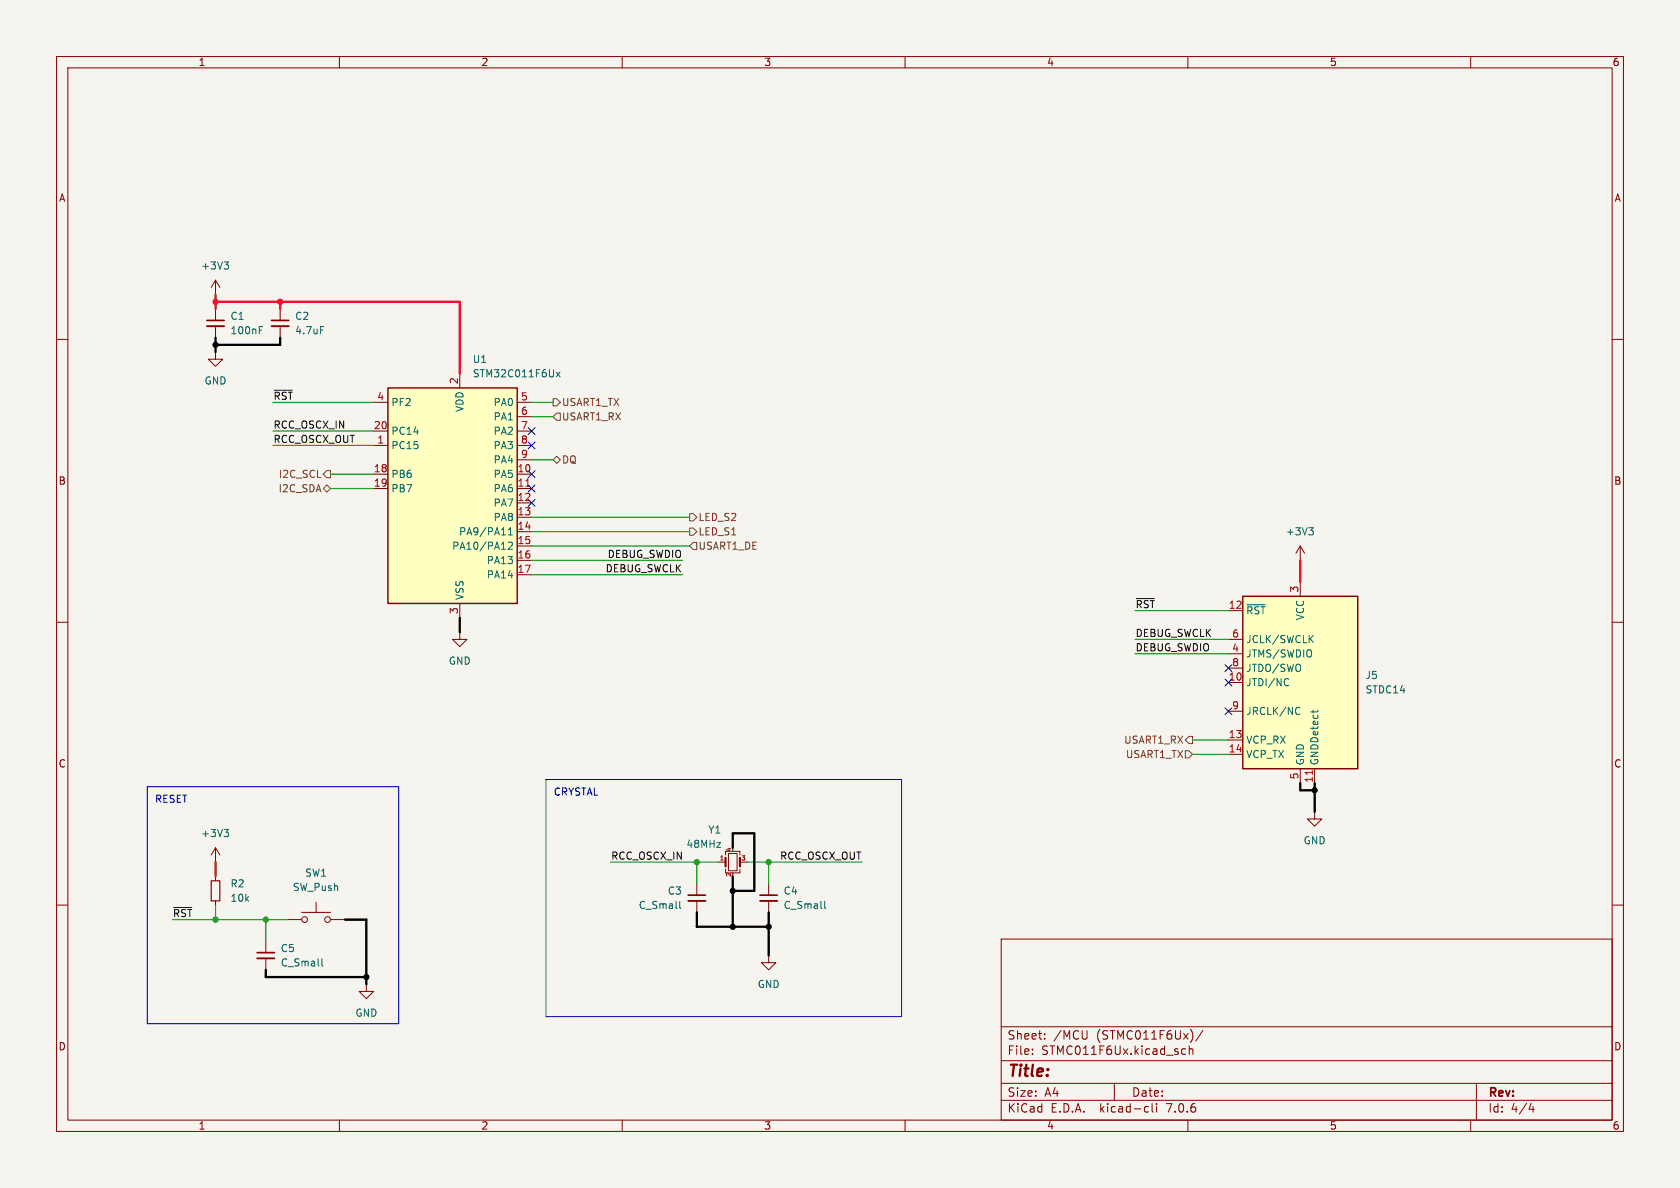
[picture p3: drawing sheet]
<svg xmlns="http://www.w3.org/2000/svg" width="297mm" height="210mm" viewBox="0 0 297 210" stroke-linecap="round" stroke-linejoin="round" font-family="sans-serif">
<path d="M0 0h297v210h-297z" fill="#f5f4ef" stroke="#f5f4ef" stroke-width=".18"/>
<g fill="none" stroke="#840000" stroke-width=".18">
<path d="M10 10h277v190h-277zM12 12h273v186h-273zM60 10v2M110 10v2M160 10v2M210 10v2M260 10v2M10 60h2M38.1 49.5v2.6M38.1 54.6v2M38.1 57.7v2M38.1 49.5l-.8 1.3"/>
<path d="M38.1 49.5l.8 1.3M49.5 54.6v2M49.5 57.7v2M285 60h2M38.1 62.2v1.3h1.3l-1.3 1.3-1.3-1.3h1.3M66 78.7h2.6M66 76.2h2.6M66 71.1h2.6M81.3 66v2.6M91.4 78.7h2.6M91.4 76.2h2.6M91.4 71.1h2.6"/>
<path d="M91.4 73.7h2.6M66 83.8h2.6M66 86.4h2.6M91.4 83.8h2.6M91.4 86.4h2.6M91.4 88.9h2.6M91.4 91.4h2.6M91.4 94h2.6M91.4 96.5h2.6M91.4 99.1h2.6M91.4 81.3h2.6M229.9 96.5l-.8 1.3"/>
<path d="M229.9 96.5v2.6M229.9 96.5l.7 1.3M10 110h2M81.3 111.8v1.2h1.2l-1.2 1.3-1.3-1.3h1.3M81.3 106.7v2.5M91.4 101.6h2.6M217.2 108h2.5M217.2 115.6h2.5M217.2 113h2.5M217.2 118.1h2.5M229.9 102.9v2.5M285 110h2"/>
<path d="M217.2 120.7h2.5M217.2 130.8h2.5M217.2 133.4h2.5M217.2 125.7h2.5M229.9 135.9v2.5M232.4 135.9v2.5M10 160h2M38.1 149.9v2.5M38.1 154.9v.8M38.1 159.3v.7M38.1 149.9l-.8 1.2M38.1 149.9l.8 1.2"/>
<path d="M55.9 159.5v1.8M123.2 156.2v2M123.2 159.3v2M127 152.4h1.3M128.3 153.7v.6h2.5v-.6M128.3 151.1v-.6h2.5v.6M128.8 150.9h1.5v3h-1.5zM130.8 152.4h1.3M135.9 156.2v2M135.9 159.3v2M232.4 143.5v1.3h1.3l-1.3 1.3-1.3-1.3h1.3M285 160h2"/>
<path d="M47 166.4v2M47 169.4v2.1M50.8 162.6h2.5M53.3 161.3h5.1M58.4 162.6h2.6M64.8 174v1.3h1.2l-1.2 1.2-1.3-1.2h1.3M135.9 168.9v1.3h1.3l-1.3 1.3-1.3-1.3h1.3M177 166h108v32h-108zM60 198v2M110 198v2M160 198v2M177 194.5h108"/>
<path d="M177 191.5h108M177 187.5h108M177 181.5h108M182.5 186.3v.1M182.5 185.5v.1M184.7 183.6v.1M184.7 182.8v.1M192.2 182.2l-.1 1.4M197 191.5v3M202.6 195.6l.4 .1M203 196.5l-.4 .1M203.7 195.1v1.3l.2 .2"/>
<path d="M204.5 195.1v.1M204.5 195.6v1M208.9 186.1l.3 .3 .4-.1M209.6 185.5l-.4-.1-.3 .3M210 198v2M210.2 185.5l.3-.1 .3 .1 .1 .9M210.2 184.9v1.5M212.7 182.1l-1.3 2M260 198v2M261 191.5v6.5M270.7 195l-.4 1.1h.9M271 195.6v1"/>
<circle cx="53.8" cy="162.6" r=".51"/>
<circle cx="57.9" cy="162.6" r=".51"/>
</g>
<path d="M37.3 155.7h1.6v3.6h-1.6z" fill="none" stroke="#840000" stroke-width=".2"/>
<path d="M36.6 57.7h3M48 57.7h3.1M121.7 159.3h3M134.4 159.3h3M45.5 169.4h3" fill="none" stroke="#840000" stroke-width=".33"/>
<path d="M36.6 56.6h3M48 56.6h3.1M121.7 158.2h3M134.4 158.2h3M45.5 168.4h3" fill="none" stroke="#840000" stroke-width=".3"/>
<g fill="none" stroke="#006464" stroke-width=".18">
<path d="M39.6 46.3h.8l-.4 .5M40.2 46.8l.2 .2v.3l-.2 .3M45.8 58.3h.5M45.8 57.7h.6M56.7 57.7h.6M98.3 65.8l.7 .8M99 65.8l-.7 .8M89.9 94.6h.7M89.9 93.7l.3-.4v1.3M89.9 96l.4-.2 .3 .4-.8 .9h.8M231.4 93.3h.8l-.5 .5M231.9 93.8l.3 .2v.3l-.3 .3"/>
<path d="M220.4 106.9h3.2M227.5 120l.3 .1M231.6 112.9l.6 .7M232.2 112.3l-.8 .8M227.8 121.1l-.3 .1M229.3 125.1l.3-.1 .2 .2M229.8 126.2l-.2 .1-.3-.1M232.1 125.5v.5M233 125.5l-.1 .3M39.6 146.6h.8l-.4 .5M40.2 147.1l.2 .3v.3l-.2 .2M120.2 159.3v1.1l.2 .2"/>
<path d="M145.8 159.3v1.1l.2 .2M56.9 169.5v1.1l.2 .2"/>
</g>
<g fill="#ffffc2" stroke="#ffffc2" stroke-width=".18">
<path d="M68.6 68.6h22.8v38.1h-22.8z"/>
<path d="M219.7 105.4h20.3v30.5h-20.3z"/>
</g>
<path d="M68.6 68.6h22.8v38.1h-22.8zM219.7 105.4h20.3v30.5h-20.3z" fill="none" stroke="#840000" stroke-width=".25"/>
<path d="M93 85.9h.7M232 136.2v.7" fill="none" stroke="#a90000" stroke-width=".18"/>
<path d="M128.3 151.6v1.6M130.8 151.6v1.6" fill="none" stroke="#840000" stroke-width=".38"/>
<path d="M97.8 73.7l.6-.7h.7v1.3h-.7zM97.8 70.5h.6l.7 .6-.7 .7h-.6zM57.1 86.4l.7-.7 .6 .7-.6 .6zM57.8 83.2h.6v1.3h-.6l-.7-.7zM97.8 81.3l.6-.7 .7 .7-.7 .6zM121.9 90.8h.7l.6 .6-.6 .7h-.7zM121.9 96.5l.7-.6h.6v1.3h-.6zM121.9 93.3h.7l.6 .7-.6 .6h-.7zM209.5 132.7h.7l.6 .7-.6 .6h-.7zM210.2 130.2h.6v1.2h-.6l-.7-.6z" fill="none" stroke="#725600" stroke-width=".18"/>
<path d="M48.5 69h3.2M200.9 105.8h3.2M30.7 160.4h3.2" fill="none" stroke="#0f0f0f" stroke-width=".18"/>
<path d="M26 139.1h44.5v41.9h-44.5zM96.5 137.8h62.9v41.9h-62.9z" fill="none" stroke="#0000c2" stroke-width=".18"/>
<path d="M38.1 59.7v2.5M49.5 59.7v1.3h-11.4M81.3 109.2v2.6M229.9 138.4v1.3h2.5M232.4 138.4v5.1M129.5 149.9v-2.6h3.8v10.2h-3.8M129.5 154.9v8.9M47 171.5v1.2h17.8M61 162.6h3.8v11.4M123.2 161.3v2.5h12.7M135.9 161.3v7.6" fill="none" stroke="#000" stroke-width=".41"/>
<g fill="none" stroke="#009600" stroke-width=".2">
<path d="M48.3 71.1h17.7M48.3 76.2h17.7M48.3 78.7h17.7M94 71.1h3.8M94 73.7h3.8M58.4 83.8h7.6M58.4 86.4h7.6M94 94h27.9M94 91.4h27.9M94 99.1h26.6M94 96.5h27.9M94 81.3h3.8"/>
<path d="M94 101.6h26.6M200.7 108h16.5M200.7 115.6h16.5M200.7 113h16.5M210.8 133.4h6.4M210.8 130.8h6.4M107.9 152.4h19.1M123.2 152.4v3.8M132.1 152.4h20.3M135.9 152.4v3.8M30.5 162.6h20.3M38.1 160v2.6"/>
<path d="M47 162.6v3.8"/>
</g>
<path d="M38.1 53.3h43.2v12.7M38.1 52.1v2.5M49.5 53.3v1.3M229.9 99.1v3.8M38.1 152.4v2.5" fill="none" stroke="#ff0029" stroke-width=".41"/>
<g fill="none" stroke="#000084" stroke-width=".18">
<path d="M93.4 78.1l1.2 1.2M93.4 75.6l1.2 1.2M94.6 78.1l-1.2 1.2M94.6 75.6l-1.2 1.2M93.4 88.3l1.2 1.2M93.4 85.8l1.2 1.2M93.4 83.2l1.2 1.2M94.6 88.3l-1.2 1.2M94.6 85.8l-1.2 1.2M94.6 83.2l-1.2 1.2M216.6 117.5l1.2 1.2M217.8 117.5l-1.2 1.2"/>
<path d="M216.6 125.1l1.2 1.2M216.6 120l1.2 1.3M217.8 125.1l-1.2 1.2M217.8 120l-1.2 1.3"/>
</g>
<g fill="#000" stroke="#000" stroke-width=".18">
<circle cx="38.1" cy="61" r=".46"/>
<circle cx="232.4" cy="139.7" r=".46"/>
<circle cx="129.5" cy="157.5" r=".46"/>
<circle cx="64.8" cy="172.7" r=".46"/>
<circle cx="129.5" cy="163.8" r=".46"/>
<circle cx="135.9" cy="163.8" r=".46"/>
</g>
<g fill="#009600" stroke="#009600" stroke-width=".18">
<circle cx="135.9" cy="152.4" r=".46"/>
<circle cx="38.1" cy="162.6" r=".46"/>
<circle cx="47" cy="162.6" r=".46"/>
<circle cx="123.2" cy="152.4" r=".46"/>
</g>
<g fill="#ff0029" stroke="#ff0029" stroke-width=".18">
<circle cx="49.5" cy="53.3" r=".46"/>
<circle cx="38.1" cy="53.3" r=".46"/>
</g>
<text font-size="2.8" fill="#840000" x="178" y="190.9">Title:</text>
<g font-size="2.1" fill="#840000">
<text x="178" y="184">Sheet:</text>
<text x="186.2" y="184">/MCU</text>
<text x="193.9" y="184">(STMC011F6Ux)/</text>
<text x="178" y="186.7">File:</text>
<text x="184.1" y="186.7">STMC011F6Ux.kicad_sch</text>
<text x="178" y="196.9">KiCad</text>
<text x="178" y="194.1">Size:</text>
<text x="184.7" y="194.1">A4</text>
<text x="185.7" y="196.9">E.D.A.</text>
<text x="194.6" y="196.9">kicad-cli</text>
<text x="200" y="194.1">Date:</text>
<text x="206.5" y="196.9">7.0.6</text>
<text x="263" y="194.3">Rev:</text>
<text x="263" y="196.9">Id:</text>
<text x="267.1" y="196.9">4/4</text>
</g>
<g font-size="1.8" fill="#840000">
<text x="35" y="11.9">1</text>
<text x="85" y="11.9">2</text>
<text x="135" y="11.9">3</text>
<text x="185" y="11.9">4</text>
<text x="235" y="11.9">5</text>
<text x="285" y="11.9">6</text>
<text x="10.3" y="35.9">A</text>
<text x="285.3" y="35.9">A</text>
<text x="10.3" y="85.9">B</text>
<text x="285.3" y="85.9">B</text>
<text x="10.3" y="135.9">C</text>
<text x="285.3" y="135.9">C</text>
<text x="10.3" y="185.9">D</text>
<text x="285.3" y="185.9">D</text>
<text x="35" y="199.9">1</text>
<text x="85" y="199.9">2</text>
<text x="135" y="199.9">3</text>
<text x="185" y="199.9">4</text>
<text x="235" y="199.9">5</text>
<text x="285" y="199.9">6</text>
</g>
<g font-size="1.8" fill="#006464">
<text x="35.5" y="47.9">+3V3</text>
<text x="40.6" y="56.7">C1</text>
<text x="40.6" y="59.3">100nF</text>
<text x="52.1" y="56.7">C2</text>
<text x="52.1" y="59.3">4.7uF</text>
<text x="83.5" y="64.4">U1</text>
<text x="36.1" y="68.2">GND</text>
<text x="69.1" y="72">PF2</text>
<text x="83.5" y="66.9">STM32C011F6Ux</text>
<text x="87.2" y="72">PA0</text>
<text x="69.1" y="77.1">PC14</text>
<text x="82.1" y="72.9" transform="rotate(-90 82.1 72.9)">VDD</text>
<text x="87.2" y="74.5">PA1</text>
<text x="87.2" y="77.1">PA2</text>
<text x="69.1" y="79.6">PC15</text>
<text x="87.2" y="79.6">PA3</text>
<text x="87.2" y="82.1">PA4</text>
<text x="69.1" y="84.7">PB6</text>
<text x="69.1" y="87.2">PB7</text>
<text x="87.2" y="84.7">PA5</text>
<text x="87.2" y="87.2">PA6</text>
<text x="87.2" y="89.8">PA7</text>
<text x="81.1" y="94.8">PA9/PA11</text>
<text x="87.2" y="92.3">PA8</text>
<text x="227.2" y="94.8">+3V3</text>
<text x="79.8" y="97.4">PA10/PA12</text>
<text x="86" y="99.9">PA13</text>
<text x="82.1" y="106.2" transform="rotate(-90 82.1 106.2)">VSS</text>
<text x="86" y="102.5">PA14</text>
<text x="220.2" y="108.8">~{RST}</text>
<text x="220.2" y="113.9">JCLK/SWCLK</text>
<text x="230.7" y="109.7" transform="rotate(-90 230.7 109.7)">VCC</text>
<text x="79.2" y="117.7">GND</text>
<text x="220.2" y="116.4">JTMS/SWDIO</text>
<text x="220.2" y="119">JTDO/SWO</text>
<text x="220.2" y="121.5">JTDI/NC</text>
<text x="241.3" y="120.2">J5</text>
<text x="241.3" y="122.8">STDC14</text>
<text x="220.2" y="131.7">VCP_RX</text>
<text x="220.2" y="126.6">JRCLK/NC</text>
<text x="220.2" y="134.2">VCP_TX</text>
<text x="230.7" y="135.4" transform="rotate(-90 230.7 135.4)">GND</text>
<text x="233.3" y="135.4" transform="rotate(-90 233.3 135.4)">GNDDetect</text>
<text x="35.5" y="148.2">+3V3</text>
<text x="125.1" y="147.5">Y1</text>
<text x="230.4" y="149.5">GND</text>
<text x="53.8" y="155.2">SW1</text>
<text x="121.2" y="150.1">48MHz</text>
<text x="40.6" y="157.1">R2</text>
<text x="40.6" y="159.6">10k</text>
<text x="51.7" y="157.7">SW_Push</text>
<text x="112.8" y="160.9">C_Small</text>
<text x="118" y="158.3">C3</text>
<text x="138.4" y="158.3">C4</text>
<text x="138.4" y="160.9">C_Small</text>
<text x="49.5" y="168.5">C5</text>
<text x="49.5" y="171">C_Small</text>
<text x="62.7" y="179.9">GND</text>
<text x="133.9" y="174.9">GND</text>
</g>
<g font-size="1.8" fill="#0f0f0f">
<text x="48.3" y="70.8">~{RST}</text>
<text x="48.3" y="75.9">RCC_OSCX_IN</text>
<text x="48.3" y="78.4">RCC_OSCX_OUT</text>
<text x="107" y="101.3">DEBUG_SWCLK</text>
<text x="107.3" y="98.7">DEBUG_SWDIO</text>
<text x="200.7" y="107.6">~{RST}</text>
<text x="200.7" y="112.7">DEBUG_SWCLK</text>
<text x="200.7" y="115.2">DEBUG_SWDIO</text>
<text x="107.9" y="152.1">RCC_OSCX_IN</text>
<text x="137.8" y="152.1">RCC_OSCX_OUT</text>
<text x="30.5" y="162.2">~{RST}</text>
</g>
<g font-size="1.8" fill="#a90000">
<text x="66.6" y="70.9">4</text>
<text x="81" y="68" transform="rotate(-90 81 68)">2</text>
<text x="92" y="70.9">5</text>
<text x="66" y="75.9">20</text>
<text x="92" y="73.4">6</text>
<text x="92" y="75.9">7</text>
<text x="66" y="83.6">18</text>
<text x="66.6" y="78.5">1</text>
<text x="91.4" y="83.6">10</text>
<text x="92" y="78.5">8</text>
<text x="92" y="81">9</text>
<text x="66" y="86.1">19</text>
<text x="91.4" y="86.1">11</text>
<text x="91.4" y="88.6">12</text>
<text x="91.4" y="91.2">13</text>
<text x="91.4" y="93.7">14</text>
<text x="91.4" y="96.3">15</text>
<text x="91.4" y="98.8">16</text>
<text x="91.4" y="101.3">17</text>
<text x="217.1" y="107.7">12</text>
<text x="229.6" y="104.8" transform="rotate(-90 229.6 104.8)">3</text>
<text x="81" y="108.7" transform="rotate(-90 81 108.7)">3</text>
<text x="217.7" y="112.8">6</text>
<text x="217.7" y="115.3">4</text>
<text x="217.7" y="117.9">8</text>
<text x="217.1" y="120.4">10</text>
<text x="217.7" y="125.5">9</text>
<text x="217.1" y="130.6">13</text>
<text x="217.1" y="133.1">14</text>
<text x="229.6" y="137.9" transform="rotate(-90 229.6 137.9)">5</text>
<text x="232.2" y="138.5" transform="rotate(-90 232.2 138.5)">11</text>
</g>
<g font-size="1.8" fill="#725600">
<text x="99.3" y="72">USART1_TX</text>
<text x="99.3" y="74.5">USART1_RX</text>
<text x="99.3" y="82.1">DQ</text>
<text x="49.1" y="87.2">I2C_SDA</text>
<text x="49.2" y="84.7">I2C_SCL</text>
<text x="123.4" y="92.3">LED_S2</text>
<text x="123.4" y="94.8">LED_S1</text>
<text x="123.4" y="97.4">USART1_DE</text>
<text x="198.6" y="131.7">USART1_RX</text>
<text x="198.9" y="134.2">USART1_TX</text>
</g>
<g font-size="1.8" fill="#0000c2">
<text x="27.3" y="142">RESET</text>
<text x="97.8" y="140.7">CRYSTAL</text>
</g>
<g font-size="1.1" fill="#a90000">
<text x="127.1" y="152.1">1</text>
<text x="129.3" y="155.1" transform="rotate(-90 129.3 155.1)">2</text>
<text x="129.3" y="150.7" transform="rotate(-90 129.3 150.7)">4</text>
<text x="130.9" y="152.1">3</text>
</g>
</svg>
